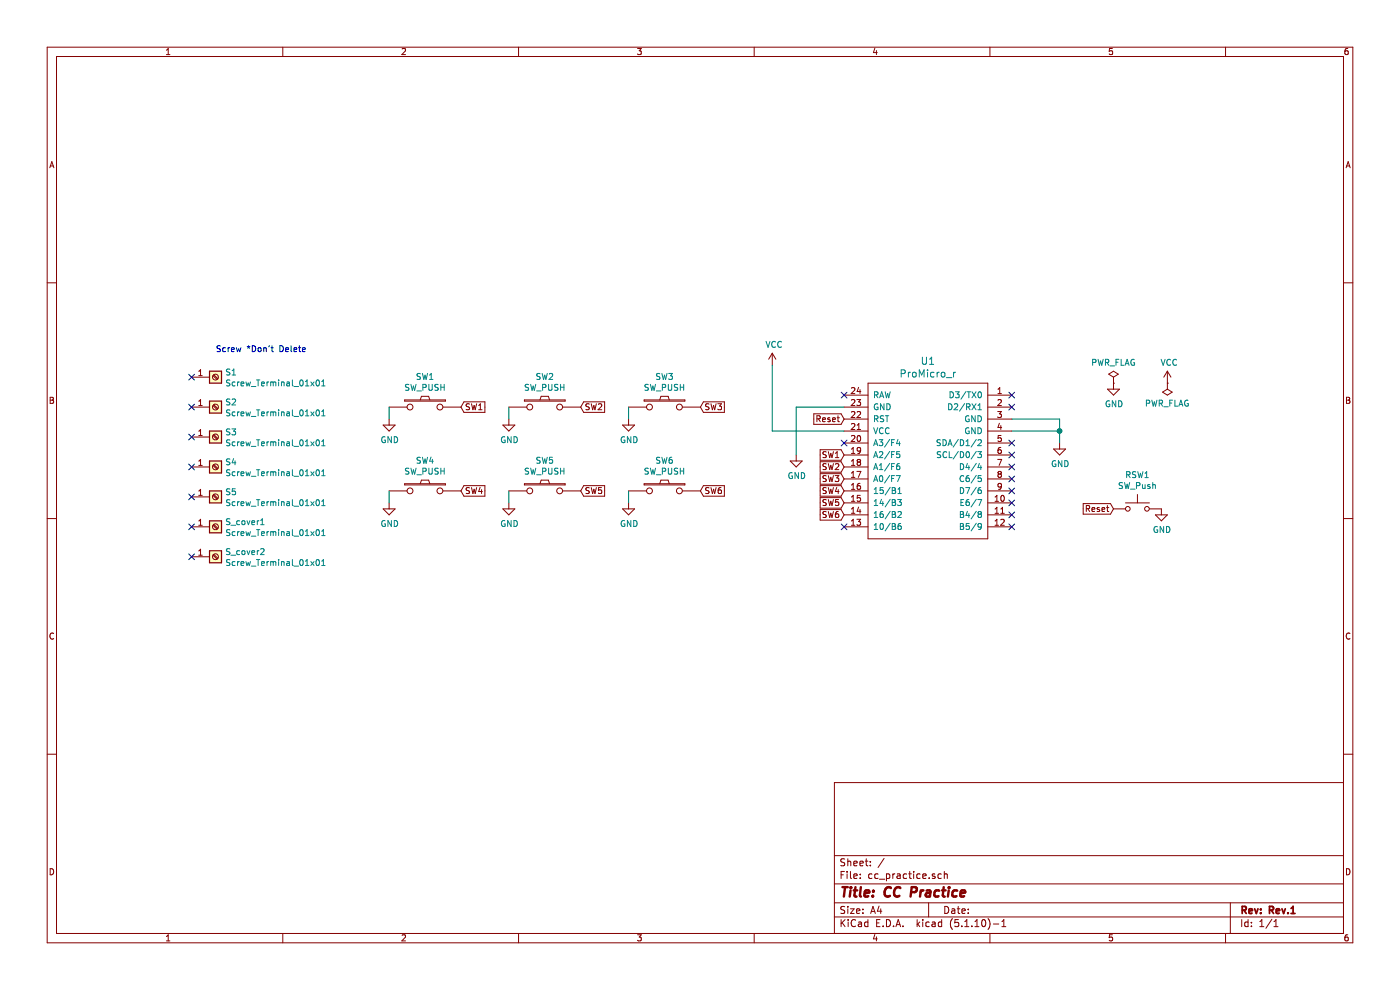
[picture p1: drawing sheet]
EESchema Schematic File Version 4
EELAYER 30 0
EELAYER END
$Descr A4 11693 8268
encoding utf-8
Sheet 1 1
Title "CC Practice"
Date ""
Rev "Rev.1"
Comp ""
Comment1 ""
Comment2 ""
Comment3 ""
Comment4 ""
$EndDescr
$Comp
L power:VCC #PWR02
U 1 1
P 9750 3200
F 0 "#PWR02" H 9750 3050 50  0001 C CNN
F 1 "VCC" H 9765 3373 50  0000 C CNN
F 2 "" H 9750 3200 50  0001 C CNN
F 3 "" H 9750 3200 50  0001 C CNN
	1    9750 3200
	1    0    0    -1  
$EndComp
$Comp
L power:PWR_FLAG #FLG01
U 1 1
P 9300 3200
F 0 "#FLG01" H 9300 3275 50  0001 C CNN
F 1 "PWR_FLAG" H 9300 3373 50  0000 C CNN
F 2 "" H 9300 3200 50  0001 C CNN
F 3 "~" H 9300 3200 50  0001 C CNN
	1    9300 3200
	1    0    0    -1  
$EndComp
$Comp
L power:PWR_FLAG #FLG02
U 1 1
P 9750 3200
F 0 "#FLG02" H 9750 3275 50  0001 C CNN
F 1 "PWR_FLAG" H 9750 3373 50  0000 C CNN
F 2 "" H 9750 3200 50  0001 C CNN
F 3 "~" H 9750 3200 50  0001 C CNN
	1    9750 3200
	-1   0    0    1   
$EndComp
$Comp
L power:GND #PWR01
U 1 1
P 9300 3200
F 0 "#PWR01" H 9300 2950 50  0001 C CNN
F 1 "GND" H 9305 3027 50  0000 C CNN
F 2 "" H 9300 3200 50  0001 C CNN
F 3 "" H 9300 3200 50  0001 C CNN
	1    9300 3200
	1    0    0    -1  
$EndComp
Text Notes 1800 2950 0    50   ~ 0
Screw *Don't Delete
$Comp
L Connector:Screw_Terminal_01x01 S1
U 1 1
P 1800 3150
F 0 "S1" H 1880 3192 50  0000 L CNN
F 1 "Screw_Terminal_01x01" H 1880 3101 50  0000 L CNN
F 2 "kbd:HOLE" H 1800 3150 50  0001 C CNN
F 3 "~" H 1800 3150 50  0001 C CNN
	1    1800 3150
	1    0    0    -1  
$EndComp
$Comp
L Connector:Screw_Terminal_01x01 S2
U 1 1
P 1800 3400
F 0 "S2" H 1880 3442 50  0000 L CNN
F 1 "Screw_Terminal_01x01" H 1880 3351 50  0000 L CNN
F 2 "kbd:HOLE" H 1800 3400 50  0001 C CNN
F 3 "~" H 1800 3400 50  0001 C CNN
	1    1800 3400
	1    0    0    -1  
$EndComp
$Comp
L Connector:Screw_Terminal_01x01 S3
U 1 1
P 1800 3650
F 0 "S3" H 1880 3692 50  0000 L CNN
F 1 "Screw_Terminal_01x01" H 1880 3601 50  0000 L CNN
F 2 "kbd:HOLE" H 1800 3650 50  0001 C CNN
F 3 "~" H 1800 3650 50  0001 C CNN
	1    1800 3650
	1    0    0    -1  
$EndComp
NoConn ~ 1600 3150
NoConn ~ 1600 3400
NoConn ~ 1600 3650
$Comp
L power:VCC #PWR03
U 1 1
P 6450 3050
F 0 "#PWR03" H 6450 2900 50  0001 C CNN
F 1 "VCC" H 6465 3223 50  0000 C CNN
F 2 "" H 6450 3050 50  0001 C CNN
F 3 "" H 6450 3050 50  0001 C CNN
	1    6450 3050
	1    0    0    -1  
$EndComp
Wire Wire Line
	6450 3050 6450 3600
$Comp
L power:GND #PWR06
U 1 1
P 6650 3800
F 0 "#PWR06" H 6650 3550 50  0001 C CNN
F 1 "GND" H 6655 3627 50  0000 C CNN
F 2 "" H 6650 3800 50  0001 C CNN
F 3 "" H 6650 3800 50  0001 C CNN
	1    6650 3800
	1    0    0    -1  
$EndComp
Wire Wire Line
	6650 3800 6650 3400
Wire Wire Line
	8850 3500 8850 3600
Wire Wire Line
	6650 3400 7050 3400
NoConn ~ 7050 4400
NoConn ~ 7050 3700
Wire Wire Line
	7050 3600 6450 3600
Wire Wire Line
	8450 3500 8850 3500
Wire Wire Line
	8450 3600 8850 3600
Text GLabel 7050 3900 0    50   Input ~ 0
SW2
Text GLabel 7050 4200 0    50   Input ~ 0
SW5
Text GLabel 7050 4100 0    50   Input ~ 0
SW4
Text GLabel 7050 4000 0    50   Input ~ 0
SW3
Text GLabel 7050 3800 0    50   Input ~ 0
SW1
Text GLabel 7050 3500 0    50   Input ~ 0
Reset
NoConn ~ 7050 3300
$Comp
L kbd:ProMicro_r U1
U 1 1
P 7700 4000
F 0 "U1" H 7750 4987 60  0000 C CNN
F 1 "ProMicro_r" H 7750 4881 60  0000 C CNN
F 2 "kbd:ProMicro_v3" H 7850 2950 60  0001 C CNN
F 3 "" H 7850 2950 60  0000 C CNN
	1    7700 4000
	1    0    0    -1  
$EndComp
NoConn ~ 8450 3300
NoConn ~ 8450 3400
$Comp
L Switch:SW_Push RSW1
U 1 1
P 9500 4250
F 0 "RSW1" H 9500 4535 50  0000 C CNN
F 1 "SW_Push" H 9500 4444 50  0000 C CNN
F 2 "kbd:ResetSW_1side" H 9500 4450 50  0001 C CNN
F 3 "~" H 9500 4450 50  0001 C CNN
	1    9500 4250
	1    0    0    -1  
$EndComp
$Comp
L power:GND #PWR05
U 1 1
P 9700 4250
F 0 "#PWR05" H 9700 4000 50  0001 C CNN
F 1 "GND" H 9705 4077 50  0000 C CNN
F 2 "" H 9700 4250 50  0001 C CNN
F 3 "" H 9700 4250 50  0001 C CNN
	1    9700 4250
	1    0    0    -1  
$EndComp
$Comp
L power:GND #PWR07
U 1 1
P 8850 3700
F 0 "#PWR07" H 8850 3450 50  0001 C CNN
F 1 "GND" H 8855 3527 50  0000 C CNN
F 2 "" H 8850 3700 50  0001 C CNN
F 3 "" H 8850 3700 50  0001 C CNN
	1    8850 3700
	1    0    0    -1  
$EndComp
Wire Wire Line
	8850 3600 8850 3700
Connection ~ 8850 3600
NoConn ~ 8450 3700
Text GLabel 7050 4300 0    50   Input ~ 0
SW6
Wire Wire Line
	3250 3400 3250 3500
$Comp
L power:GND #PWR08
U 1 1
P 3250 3500
F 0 "#PWR08" H 3250 3250 50  0001 C CNN
F 1 "GND" H 3255 3327 50  0000 C CNN
F 2 "" H 3250 3500 50  0001 C CNN
F 3 "" H 3250 3500 50  0001 C CNN
	1    3250 3500
	1    0    0    -1  
$EndComp
Wire Wire Line
	4250 4100 4250 4200
$Comp
L power:GND #PWR010
U 1 1
P 4250 4200
F 0 "#PWR010" H 4250 3950 50  0001 C CNN
F 1 "GND" H 4255 4027 50  0000 C CNN
F 2 "" H 4250 4200 50  0001 C CNN
F 3 "" H 4250 4200 50  0001 C CNN
	1    4250 4200
	1    0    0    -1  
$EndComp
Wire Wire Line
	4250 3400 4250 3500
$Comp
L power:GND #PWR09
U 1 1
P 4250 3500
F 0 "#PWR09" H 4250 3250 50  0001 C CNN
F 1 "GND" H 4255 3327 50  0000 C CNN
F 2 "" H 4250 3500 50  0001 C CNN
F 3 "" H 4250 3500 50  0001 C CNN
	1    4250 3500
	1    0    0    -1  
$EndComp
Wire Wire Line
	5250 4100 5250 4200
$Comp
L power:GND #PWR012
U 1 1
P 5250 4200
F 0 "#PWR012" H 5250 3950 50  0001 C CNN
F 1 "GND" H 5255 4027 50  0000 C CNN
F 2 "" H 5250 4200 50  0001 C CNN
F 3 "" H 5250 4200 50  0001 C CNN
	1    5250 4200
	1    0    0    -1  
$EndComp
Wire Wire Line
	5250 3400 5250 3500
$Comp
L power:GND #PWR011
U 1 1
P 5250 3500
F 0 "#PWR011" H 5250 3250 50  0001 C CNN
F 1 "GND" H 5255 3327 50  0000 C CNN
F 2 "" H 5250 3500 50  0001 C CNN
F 3 "" H 5250 3500 50  0001 C CNN
	1    5250 3500
	1    0    0    -1  
$EndComp
Wire Wire Line
	3250 4100 3250 4200
Text GLabel 5850 4100 2    50   Input ~ 0
SW6
$Comp
L kbd:SW_PUSH SW6
U 1 1
P 5550 4100
F 0 "SW6" H 5550 4355 50  0000 C CNN
F 1 "SW_PUSH" H 5550 4264 50  0000 C CNN
F 2 "mokesura-keyboard:MX-MHeight-Hotswap_Choc12_Alps_v2" H 5550 4100 50  0001 C CNN
F 3 "" H 5550 4100 50  0000 C CNN
	1    5550 4100
	1    0    0    -1  
$EndComp
$Comp
L kbd:SW_PUSH SW4
U 1 1
P 3550 4100
F 0 "SW4" H 3550 4355 50  0000 C CNN
F 1 "SW_PUSH" H 3550 4264 50  0000 C CNN
F 2 "mokesura-keyboard:MX-MHeight-Hotswap_Choc12_Alps_v2" H 3550 4100 50  0001 C CNN
F 3 "" H 3550 4100 50  0000 C CNN
	1    3550 4100
	1    0    0    -1  
$EndComp
$Comp
L kbd:SW_PUSH SW3
U 1 1
P 5550 3400
F 0 "SW3" H 5550 3655 50  0000 C CNN
F 1 "SW_PUSH" H 5550 3564 50  0000 C CNN
F 2 "mokesura-keyboard:MX-MHeight-Hotswap_Choc12_Alps_v2" H 5550 3400 50  0001 C CNN
F 3 "" H 5550 3400 50  0000 C CNN
	1    5550 3400
	1    0    0    -1  
$EndComp
Text GLabel 9300 4250 0    50   Input ~ 0
Reset
$Comp
L power:GND #PWR04
U 1 1
P 3250 4200
F 0 "#PWR04" H 3250 3950 50  0001 C CNN
F 1 "GND" H 3255 4027 50  0000 C CNN
F 2 "" H 3250 4200 50  0001 C CNN
F 3 "" H 3250 4200 50  0001 C CNN
	1    3250 4200
	1    0    0    -1  
$EndComp
Text GLabel 4850 4100 2    50   Input ~ 0
SW5
Text GLabel 5850 3400 2    50   Input ~ 0
SW3
Text GLabel 4850 3400 2    50   Input ~ 0
SW2
Text GLabel 3850 3400 2    50   Input ~ 0
SW1
Text GLabel 3850 4100 2    50   Input ~ 0
SW4
$Comp
L kbd:SW_PUSH SW5
U 1 1
P 4550 4100
F 0 "SW5" H 4550 4355 50  0000 C CNN
F 1 "SW_PUSH" H 4550 4264 50  0000 C CNN
F 2 "mokesura-keyboard:MX-MHeight-Hotswap_Choc12_Alps_v2" H 4550 4100 50  0001 C CNN
F 3 "" H 4550 4100 50  0000 C CNN
	1    4550 4100
	1    0    0    -1  
$EndComp
$Comp
L kbd:SW_PUSH SW2
U 1 1
P 4550 3400
F 0 "SW2" H 4550 3655 50  0000 C CNN
F 1 "SW_PUSH" H 4550 3564 50  0000 C CNN
F 2 "mokesura-keyboard:MX-MHeight-Hotswap_Choc12_Alps_v2" H 4550 3400 50  0001 C CNN
F 3 "" H 4550 3400 50  0000 C CNN
	1    4550 3400
	1    0    0    -1  
$EndComp
$Comp
L kbd:SW_PUSH SW1
U 1 1
P 3550 3400
F 0 "SW1" H 3550 3655 50  0000 C CNN
F 1 "SW_PUSH" H 3550 3564 50  0000 C CNN
F 2 "mokesura-keyboard:MX-MHeight-Hotswap_Choc12_Alps_v2" H 3550 3400 50  0001 C CNN
F 3 "" H 3550 3400 50  0000 C CNN
	1    3550 3400
	1    0    0    -1  
$EndComp
NoConn ~ 8450 3800
NoConn ~ 1600 3900
$Comp
L Connector:Screw_Terminal_01x01 S4
U 1 1
P 1800 3900
F 0 "S4" H 1880 3942 50  0000 L CNN
F 1 "Screw_Terminal_01x01" H 1880 3851 50  0000 L CNN
F 2 "kbd:HOLE" H 1800 3900 50  0001 C CNN
F 3 "~" H 1800 3900 50  0001 C CNN
	1    1800 3900
	1    0    0    -1  
$EndComp
NoConn ~ 1600 4150
$Comp
L Connector:Screw_Terminal_01x01 S5
U 1 1
P 1800 4150
F 0 "S5" H 1880 4192 50  0000 L CNN
F 1 "Screw_Terminal_01x01" H 1880 4101 50  0000 L CNN
F 2 "kbd:HOLE" H 1800 4150 50  0001 C CNN
F 3 "~" H 1800 4150 50  0001 C CNN
	1    1800 4150
	1    0    0    -1  
$EndComp
NoConn ~ 1600 4400
$Comp
L Connector:Screw_Terminal_01x01 S_cover1
U 1 1
P 1800 4400
F 0 "S_cover1" H 1880 4442 50  0000 L CNN
F 1 "Screw_Terminal_01x01" H 1880 4351 50  0000 L CNN
F 2 "kbd:thread_m2" H 1800 4400 50  0001 C CNN
F 3 "~" H 1800 4400 50  0001 C CNN
	1    1800 4400
	1    0    0    -1  
$EndComp
NoConn ~ 1600 4650
$Comp
L Connector:Screw_Terminal_01x01 S_cover2
U 1 1
P 1800 4650
F 0 "S_cover2" H 1880 4692 50  0000 L CNN
F 1 "Screw_Terminal_01x01" H 1880 4601 50  0000 L CNN
F 2 "kbd:thread_m2" H 1800 4650 50  0001 C CNN
F 3 "~" H 1800 4650 50  0001 C CNN
	1    1800 4650
	1    0    0    -1  
$EndComp
NoConn ~ 8450 3900
NoConn ~ 8450 4000
NoConn ~ 8450 4100
NoConn ~ 8450 4200
NoConn ~ 8450 4300
NoConn ~ 8450 4400
$EndSCHEMATC
